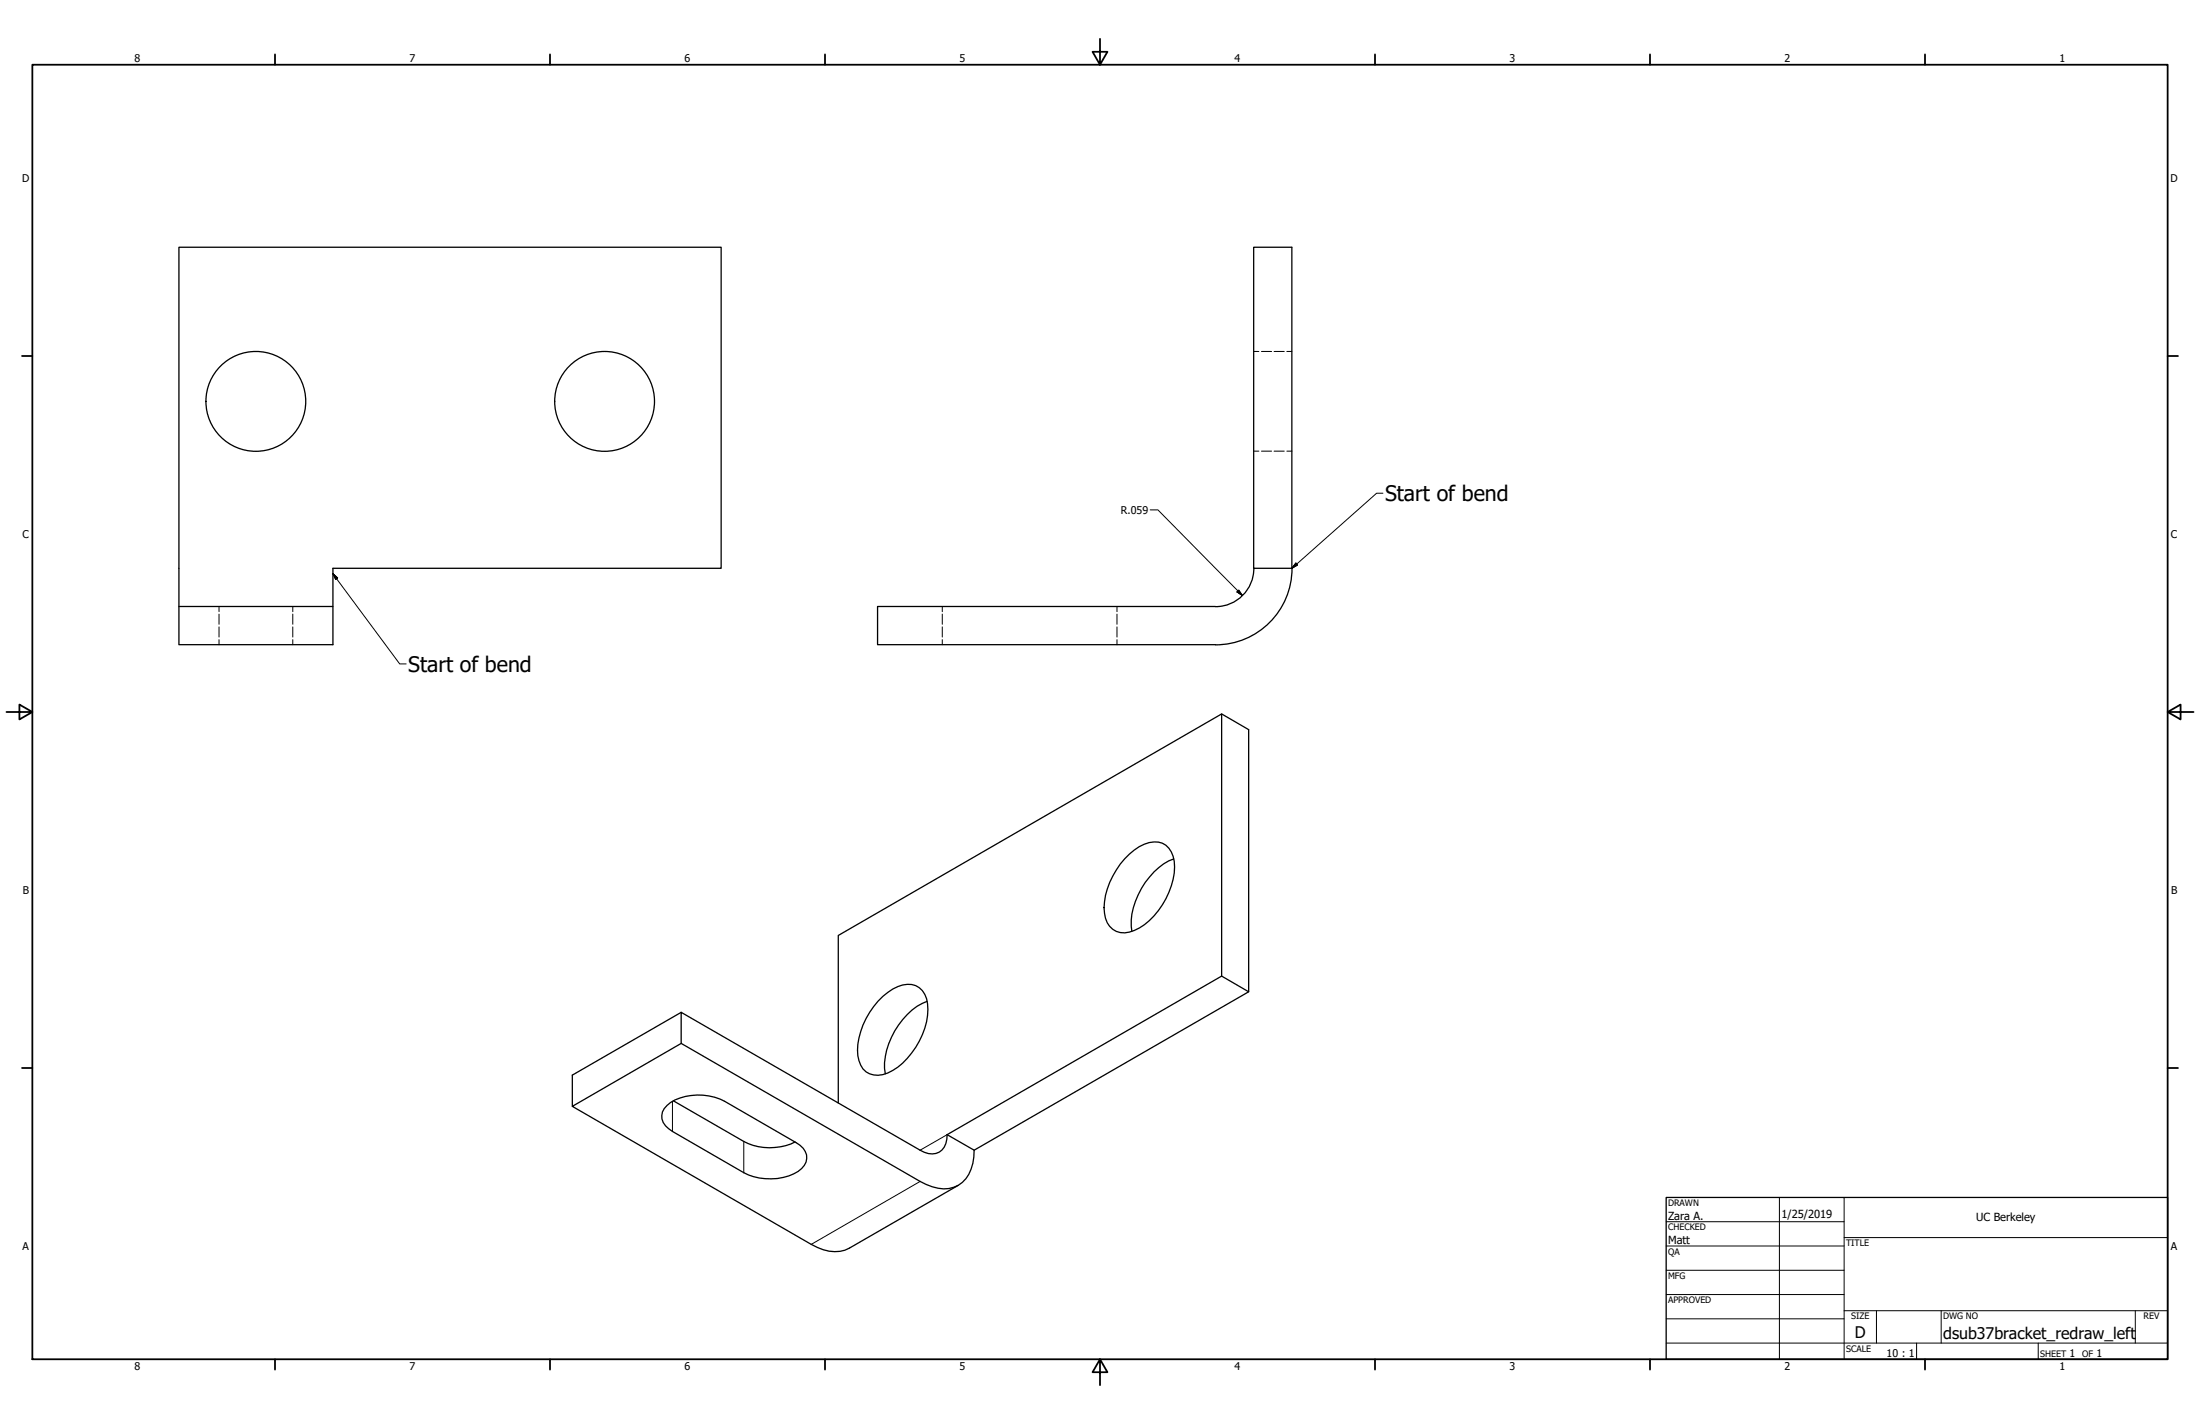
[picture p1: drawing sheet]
<svg xmlns="http://www.w3.org/2000/svg" width="864mm" height="559mm" viewBox="0 0 864 559" stroke-linecap="round" stroke-linejoin="round" font-family="sans-serif">
<!-- layer: Visible (ANSI) -->
<g fill="none" stroke="#000" stroke-width=".51">
<path d="M70.2 97h212.9v126h-152.4v30h-60.5zM492.1 97h15v126h-15zM70.2 238h60.5M477.1 238h-132.6v15h132.6M492.2 223a15 15 0 0 1-15 15.1M507.2 223a30 30 0 0 1-30 30M443.4 335.2a14.5 14.5 0 0 1 11.3-4.7 8 8 0 0 1 6.2 7.5 29.8 29.8 0 0 1-13.7 26.2 9.1 9.1 0 0 1-10.4 .5 11.3 11.3 0 0 1-3.2-10.9 32 32 0 0 1 9.8-18.6zM460.8 337.1a27.1 27.1 0 0 0-15.1 16.6 22.2 22.2 0 0 0-1.4 11.8M267.4 397.3l93.8 54.1a6.5 6.5 0 0 0 9.4-1.2l.7-1.4 .5-3.5 10.6 6.1a15.6 15.6 0 0 1-6.2 13.7 13.5 13.5 0 0 1-12.6-.3l-96.2-55.4zM344.7 392.9a18 18 0 0 1 11.5-6.6 7.5 7.5 0 0 1 7.9 7.7 29.4 29.4 0 0 1-15.6 27.1 7.9 7.9 0 0 1-11.8-6.8 29.3 29.3 0 0 1 8-21.4zM363.9 392.9a27.6 27.6 0 0 0-15 16.7 23.1 23.1 0 0 0-1.4 11.8M264.4 432l27.6 15.9a22.5 22.5 0 0 0 20.1 .2"/>
<path d="M284.5 432.2a22.2 22.2 0 0 0-21.4 .5 5.9 5.9 0 0 0-2.8 7.8l.9 1.3 2.8 2.2M312.5 448.4a6.2 6.2 0 0 1 3.2 8.9 15.9 15.9 0 0 1-12.9 5.3 21.6 21.6 0 0 1-10.8-2.4"/>
<circle cx="100.4" cy="157.5" r="19.6"/>
<circle cx="237.3" cy="157.5" r="19.6"/>
</g>
<!-- layer: Hidden (ANSI) -->
<g fill="none" stroke="#000" stroke-width=".39">
<path d="M492.1 137.9h2.1M495.2 137.9h4M500.1 137.9h4M505.1 137.9h2M492.1 177h2.1M495.2 177h4M500.1 177h4M505.1 177h2M86 238v2M114.9 238v2M369.9 238v2M438.5 238v2"/>
<path d="M86 241v4M86 246v4M86 251v2M114.9 241v4M114.9 246v4M114.9 251v2M369.9 241v4M369.9 246v4M369.9 251v2M438.5 241v4M438.5 246v4M438.5 251v2"/>
</g>
<!-- layer: Visible Narrow (ANSI) -->
<path d="M264 432.2v11.8M292 447.9v12.3M371.8 445.3l-10.6 6.1M361.2 463.6l-42.7 24.7" fill="none" stroke="#000" stroke-width=".39"/>
<path d="M479.6 280.2l10.6 6.1v102.9l-107.8 62.2M267.4 397.3l-42.7 24.6v12.2M479.6 383l10.6 6.2M267.4 409.4l-42.7 24.7 93.8 54.2a15.3 15.3 0 0 0 14.9 1.5l42.8-24.7M284.5 432.2l28 16.2M329.1 432.8v-65.7l150.5-86.9v102.8l-107.8 62.3M264 444l28 16.2" fill="none" stroke="#000" stroke-width=".51"/>
<!-- layer: Border (ANSI) -->
<g fill="none" stroke="#000" stroke-width=".7">
<path d="M431.8 15.2v10.2l-2.9-5.1h5.8l-2.9 5.1M12.7 25.4h838.2v508h-838.2zM107.9 21.3v4.1M215.9 21.3v4.1M323.8 21.3v4.1M539.8 21.3v4.1M647.7 21.3v4.1M755.6 21.3v4.1M8.6 139.7h4.1M850.9 139.7h4.1M2.5 279.4h10.2l-5.1-2.9v5.8l5.1-2.9M850.9 279.4l5.1 2.9v-5.8l-5.1 2.9h10.2"/>
<path d="M8.6 419.1h4.1M850.9 419.1h4.1M107.9 533.4v4.1M215.9 533.4v4.1M323.8 533.4v4.1M431.8 533.4l2.9 5.1h-5.8l2.9-5.1v10.2M539.8 533.4v4.1M647.7 533.4v4.1M755.6 533.4v4.1"/>
</g>
<!-- layer: Title (ANSI) -->
<g fill="none" stroke="#000" stroke-width=".39">
<path d="M654 479.4h69.9M698.5 469.9v63.5M723.9 469.9v63.5M654 488.9h69.9M654 498.5h69.9M723.9 485.6h127M654 508h69.9M654 517.5h69.9M723.9 514.3h127M736.6 514.3v12.7M762 514.3v12.7M838.2 514.3v12.7"/>
<path d="M654 527h196.9M752.3 527v6.4M800.1 527v6.4"/>
</g>
<path d="M654 469.9h196.9v63.5h-196.9z" fill="none" stroke="#000" stroke-width=".51"/>
<!-- layer: Dimension (ANSI) -->
<path d="M451.5 200.1h3l33.2 33.6M485.6 232.3l.7-.7 1.4 2.1z" fill="none" stroke="#000" stroke-width=".39"/>
<path d="M485.6 232.3l2.1 1.4zM485.6 232.3l.7-.7 1.4 2.1z" fill="#000" stroke="#000" stroke-width=".39"/>
<!-- layer: Symbol (ANSI) -->
<path d="M542.9 193.5h-2.5l-33.3 29.5M130.7 225.1l1.8 1.7-.7 .6zM130.7 225.1l26.2 35.4h2.5M508.7 221l.6 .7-2.2 1.3z" fill="none" stroke="#000" stroke-width=".39"/>
<path d="M130.7 225.1l1.8 1.7zM130.7 225.1l1.8 1.7-.7 .6zM508.7 221l-1.6 2zM508.7 221l.6 .7-2.2 1.3z" fill="#000" stroke="#000" stroke-width=".39"/>
<g font-size="8.4">
<text x="543.7" y="196.7">Start of bend</text>
<text x="160.2" y="263.7">Start of bend</text>
</g>
<g font-size="6.3">
<text x="728.1" y="524.9">D</text>
<text x="762.8" y="525.4">dsub37bracket_redraw_left</text>
</g>
<g font-size="4.4">
<text x="654.8" y="478.6">Zara A.</text>
<text x="699.3" y="478">1/25/2019</text>
<text x="775.8" y="479">UC Berkeley</text>
<text x="654.8" y="488.1">Matt</text>
</g>
<g font-size="4.2">
<text x="52.8" y="24.4">8</text>
<text x="160.8" y="24.4">7</text>
<text x="268.7" y="24.4">6</text>
<text x="376.7" y="24.4">5</text>
<text x="484.6" y="24.4">4</text>
<text x="592.6" y="24.4">3</text>
<text x="700.5" y="24.4">2</text>
<text x="808.5" y="24.4">1</text>
<text x="8.8" y="71.4">D</text>
<text x="852" y="71.4">D</text>
<text x="440" y="201.6">R.059</text>
<text x="8.9" y="211.1">C</text>
<text x="852.2" y="211.1">C</text>
<text x="9" y="350.8">B</text>
<text x="852.2" y="350.8">B</text>
<text x="8.9" y="490.5">A</text>
<text x="852.2" y="490.5">A</text>
<text x="740.6" y="532.6">10 : 1</text>
<text x="812.4" y="532.6">1</text>
<text x="823" y="532.6">1</text>
<text x="52.8" y="537.5">8</text>
<text x="160.8" y="537.5">7</text>
<text x="268.7" y="537.5">6</text>
<text x="376.7" y="537.5">5</text>
<text x="484.6" y="537.5">4</text>
<text x="592.6" y="537.5">3</text>
<text x="700.5" y="537.5">2</text>
<text x="808.5" y="537.5">1</text>
</g>
<g font-size="3.5">
<text x="654.8" y="473.2">DRAWN</text>
<text x="654.8" y="482.8">CHECKED</text>
<text x="724.7" y="488.9">TITLE</text>
<text x="654.8" y="492.3">QA</text>
<text x="654.8" y="501.8">MFG</text>
<text x="654.8" y="511.4">APPROVED</text>
<text x="726.7" y="517.7">SIZE</text>
<text x="762.8" y="517.7">DWG NO</text>
<text x="841.4" y="517.7">REV</text>
<text x="724.7" y="530.4">SCALE</text>
<text x="800.9" y="532.6">SHEET</text>
<text x="817.4" y="532.6">OF</text>
</g>
</svg>
